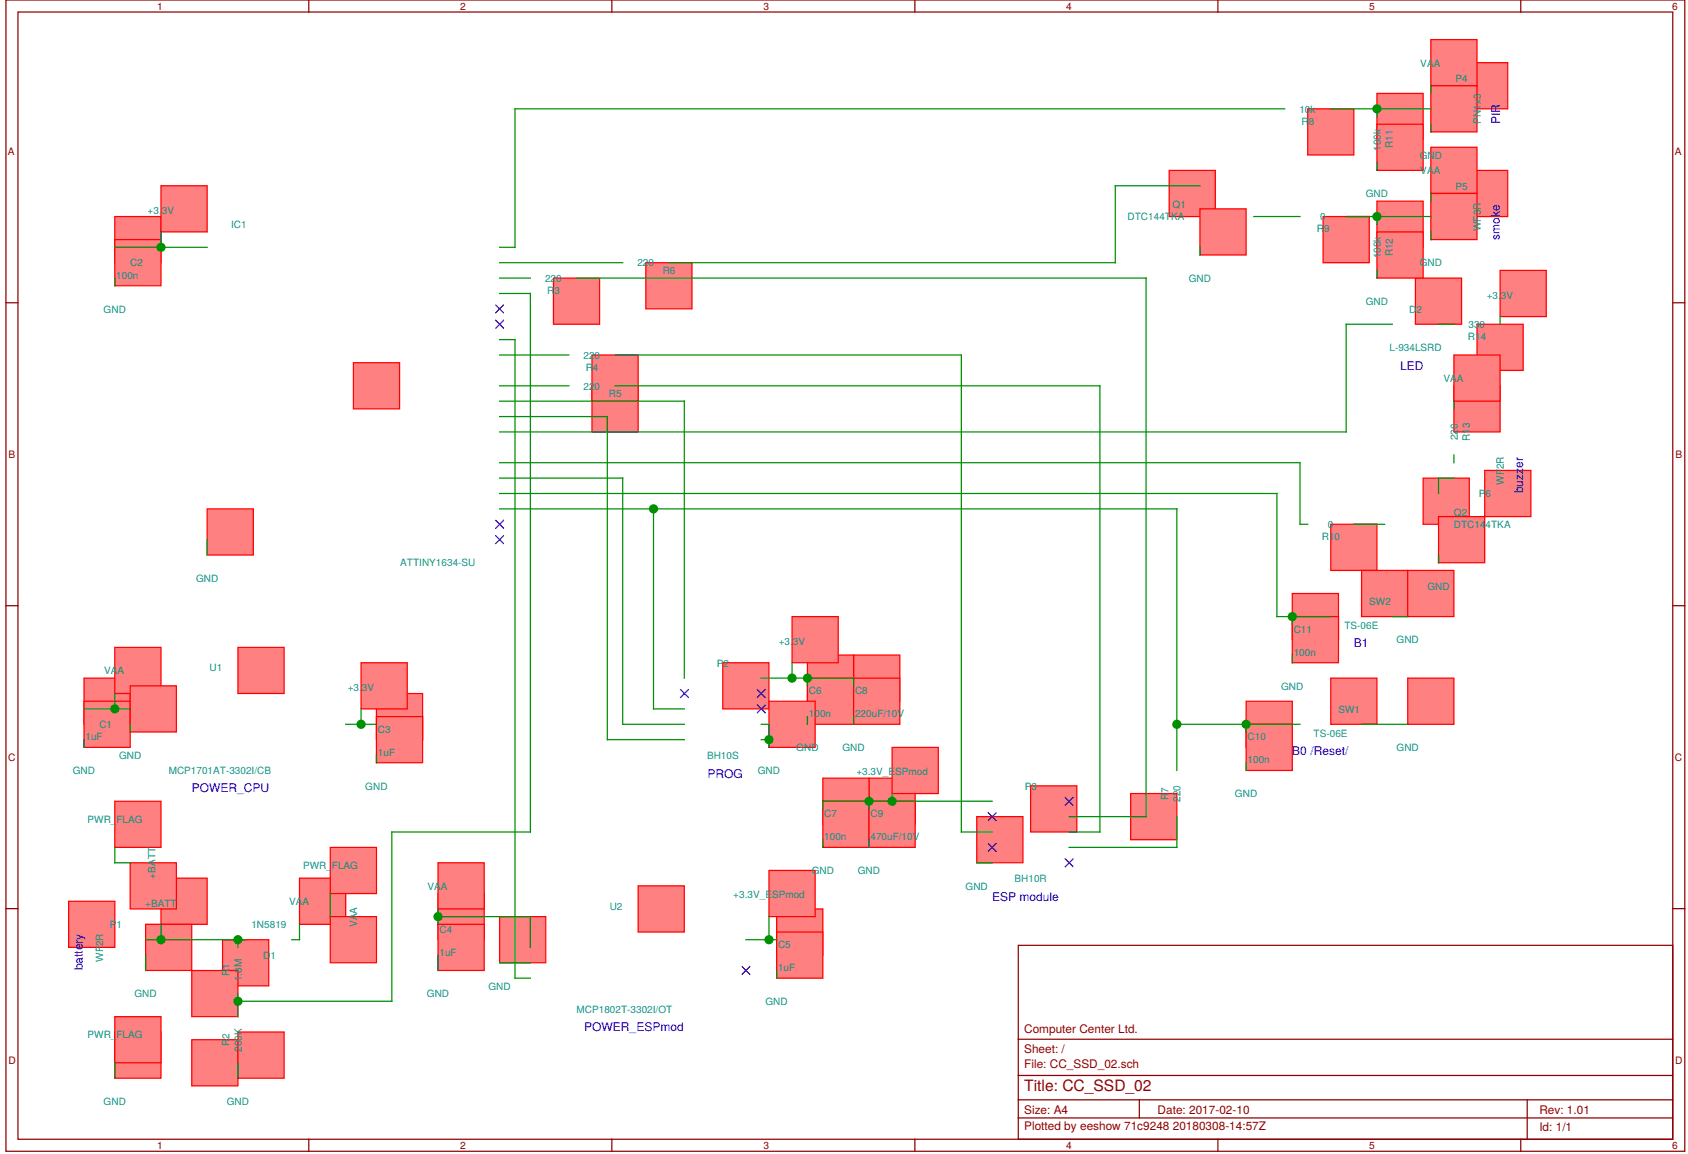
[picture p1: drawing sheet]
EESchema Schematic File Version 2
LIBS:power
LIBS:device
LIBS:transistors
LIBS:conn
LIBS:linear
LIBS:regul
LIBS:74xx
LIBS:cmos4000
LIBS:adc-dac
LIBS:memory
LIBS:xilinx
LIBS:microcontrollers
LIBS:dsp
LIBS:microchip
LIBS:analog_switches
LIBS:motorola
LIBS:texas
LIBS:intel
LIBS:audio
LIBS:interface
LIBS:digital-audio
LIBS:philips
LIBS:display
LIBS:cypress
LIBS:siliconi
LIBS:opto
LIBS:atmel
LIBS:contrib
LIBS:valves
LIBS:MCP1701AT-3302I_CB
LIBS:cb
LIBS:ot
LIBS:switches
LIBS:CC_device
LIBS:CC_SSD_02-cache
EELAYER 25 0
EELAYER END
$Descr A4 11693 8268
encoding utf-8
Sheet 1 1
Title "CC_SSD_02"
Date "2017-02-10"
Rev "1.01"
Comp "Computer Center Ltd."
Comment1 ""
Comment2 ""
Comment3 ""
Comment4 ""
$EndDescr
$Comp
L ATTINY1634-SU IC1
U 1 1
P 2650 3050
F 0 "IC1" H 1900 4250 50  0000 C CNN
F 1 "ATTINY1634-SU" H 3200 2050 50  0000 C CNN
F 2 "CC_Footprint:SOIC-20W_7.5x12.8mm_Pitch1.27mm" H 2650 3300 50  0001 C CIN
F 3 "" H 2650 3500 50  0000 C CNN
F 4 "ATTINY1634-SU" H 2650 3050 60  0001 C CNN "manf#"
	1    2650 3050
	1    0    0    -1  
$EndComp
$Comp
L CONN_02X05 P2
U 1 1
P 5050 5000
F 0 "P2" H 5050 5300 50  0000 C CNN
F 1 "BH10S" H 5050 4700 50  0000 C CNN
F 2 "CC_Footprint:IDC_Header_Straight_10pins" H 5050 3800 50  0001 C CNN
F 3 "" H 5050 3800 50  0000 C CNN
F 4 "https://store.comet.bg/Catalogue/Product/29064/#e30%3D" H 5050 5000 60  0001 C CNN "Specification"
F 5 "CH87102V200" H 5050 5000 60  0001 C CNN "Manf#"
F 6 "CVILUX" H 5050 5000 60  0001 C CNN "Manufacturer"
	1    5050 5000
	1    0    0    -1  
$EndComp
$Comp
L CONN_02X05 P3
U 1 1
P 7050 5800
F 0 "P3" H 7050 6100 50  0000 C CNN
F 1 "BH10R" H 7050 5500 50  0000 C CNN
F 2 "CC_Footprint:BH10R" H 7050 4600 50  0001 C CNN
F 3 "" H 7050 4600 50  0000 C CNN
F 4 "https://store.comet.bg/Catalogue/Product/29434/#e30%3D" H 7050 5800 60  0001 C CNN "Specification"
F 5 "CH87102H200" H 7050 5800 60  0001 C CNN "manf#"
F 6 "CVILUX" H 7050 5800 60  0001 C CNN "Manufacturer"
	1    7050 5800
	1    0    0    -1  
$EndComp
$Comp
L CONN_01X03 P5
U 1 1
P 9850 1800
F 0 "P5" H 9850 2000 50  0000 C CNN
F 1 "WF3R" V 9950 1800 50  0000 C CNN
F 2 "CC_Footprint:WF3R" H 9850 1800 50  0001 C CNN
F 3 "" H 9850 1800 50  0000 C CNN
F 4 "https://store.comet.bg/Catalogue/Product/22266/#e30%3D" H 9850 1800 60  0001 C CNN "Specification"
F 5 "CI3103S0000" H 9850 1800 60  0001 C CNN "manf#"
F 6 "CVILUX" H 9850 1800 60  0001 C CNN "Manufacturer"
	1    9850 1800
	1    0    0    -1  
$EndComp
$Comp
L CONN_01X03 P4
U 1 1
P 9850 1100
F 0 "P4" H 9850 1300 50  0000 C CNN
F 1 "PN1x3" V 9950 1100 50  0000 C CNN
F 2 "CC_Footprint:PN1x3" H 9850 1100 50  0001 C CNN
F 3 "" H 9850 1100 50  0000 C CNN
F 4 "https://store.comet.bg/Catalogue/Product/17315/" H 9850 1100 60  0001 C CNN "Specification"
F 5 "CB39032V100" H 9850 1100 60  0001 C CNN "manf#"
F 6 "CVILUX" H 9850 1100 60  0001 C CNN "Manufacturer"
	1    9850 1100
	1    0    0    -1  
$EndComp
$Comp
L CONN_01X02 P6
U 1 1
P 10000 3450
F 0 "P6" H 10000 3600 50  0000 C CNN
F 1 "WF2R" V 10100 3450 50  0000 C CNN
F 2 "CC_Footprint:WF2R" H 10000 3450 50  0001 C CNN
F 3 "" H 10000 3450 50  0000 C CNN
	1    10000 3450
	1    0    0    1   
$EndComp
$Comp
L CONN_01X02 P1
U 1 1
P 1100 6550
F 0 "P1" H 1100 6700 50  0000 C CNN
F 1 "WF2R" V 1200 6550 50  0000 C CNN
F 2 "CC_Footprint:WF2R" H 1100 6550 50  0001 C CNN
F 3 "" H 1100 6550 50  0000 C CNN
F 4 "CI3102P1H00" H 1100 6550 60  0001 C CNN "manf#"
F 5 "CVILUX" H 1100 6550 60  0001 C CNN "Manufacturer"
F 6 "https://store.comet.bg/Catalogue/Product/22267/" H 1100 6550 60  0001 C CNN "Specification"
F 7 "https://store.comet.bg/Catalogue/Product/22265/#e30%3D" H 1100 6550 60  0001 C CNN "Counterpart"
	1    1100 6550
	-1   0    0    -1  
$EndComp
$Comp
L MCP1701AT-3302I/CB U1
U 1 1
P 1900 4900
F 0 "U1" H 1716 5067 50  0000 L CNN
F 1 "MCP1701AT-3302I/CB" H 1450 4400 50  0000 L CNN
F 2 "CC_Footprint:SOT-23_Handsoldering" H 1900 4900 50  0001 L CNN
F 3 "MCP1701AT Series 250 mA 3.3 V LDO Positive Voltage Regulator - SOT-23" H 1900 4900 50  0001 L CNN
F 4 "SOT-23 Microchip" H 1900 4900 50  0001 L CNN "Package"
F 5 "Microchip" H 1900 4900 50  0001 L CNN "MF"
F 6 "0.65 USD" H 1900 4900 50  0001 L CNN "Price"
F 7 "MCP1701AT-3302I/CB" H 1900 4900 50  0001 L CNN "MP"
F 8 "MCP1701AT-3302I/CB" H 1900 4900 60  0001 C CNN "manf#"
	1    1900 4900
	1    0    0    -1  
$EndComp
$Comp
L MCP1802T-3302I/OT U2
U 1 1
P 4500 6450
F 0 "U2" H 4316 6617 50  0000 L CNN
F 1 "MCP1802T-3302I/OT" H 4100 5950 50  0000 L CNN
F 2 "CC_Footprint:SOT-23-5_HandSoldering" H 3950 5750 50  0001 L CNN
F 3 "MCP1802T-3302I/OT" H 3950 5850 50  0001 L CNN
F 4 "MCP1802T-3302I/OT" H 4500 6450 60  0001 C CNN "manf#"
	1    4500 6450
	1    0    0    -1  
$EndComp
$Comp
L DTC144T Q2
U 1 1
P 9600 3800
F 0 "Q2" H 9800 3875 50  0000 L CNN
F 1 "DTC144TKA" H 9800 3800 50  0000 L CNN
F 2 "CC_Footprint:SOT-23_Handsoldering" H 9600 3800 50  0001 L CNN
F 3 "" H 9600 3800 50  0000 L CNN
F 4 "ROHM" H 9600 3800 60  0001 C CNN "Manufacturer"
F 5 "DTC144TKAT146" H 9600 3800 60  0001 C CNN "manf#"
F 6 "https://store.comet.bg/Catalogue/Product/25436/" H 9600 3800 60  0001 C CNN "Specification"
	1    9600 3800
	1    0    0    -1  
$EndComp
$Comp
L DTC144T Q1
U 1 1
P 8250 1800
F 0 "Q1" H 8450 1875 50  0000 L CNN
F 1 "DTC144TKA" H 8450 1800 50  0000 L CNN
F 2 "CC_Footprint:SOT-23_Handsoldering" H 8250 1800 50  0001 L CNN
F 3 "" H 8250 1800 50  0000 L CNN
F 4 "DTC144TKAT146" H 8250 1800 60  0001 C CNN "manf#"
F 5 "ROHM" H 8250 1800 60  0001 C CNN "Manufacturer"
	1    8250 1800
	-1   0    0    -1  
$EndComp
$Comp
L LED_ALT D2
U 1 1
P 9550 2500
F 0 "D2" H 9550 2600 50  0000 C CNN
F 1 "L-934LSRD" H 9550 2350 50  0000 C CNN
F 2 "CC_Footprint:LED_D3.0mm" H 9550 2500 50  0001 C CNN
F 3 "" H 9550 2500 50  0000 C CNN
F 4 "L-934LSRD" H 9550 2500 60  0001 C CNN "manf#"
	1    9550 2500
	1    0    0    -1  
$EndComp
$Comp
L D_Schottky_ALT D1
U 1 1
P 2100 6500
F 0 "D1" H 2100 6600 50  0000 C CNN
F 1 "1N5819" H 2100 6400 50  0000 C CNN
F 2 "CC_Footprint:D_SMA_Handsoldering" H 2100 6500 50  0001 C CNN
F 3 "" H 2100 6500 50  0000 C CNN
F 4 "https://store.comet.bg/Catalogue/Product/45238/" H 2100 6500 60  0001 C CNN "Specification"
F 5 "SS14" H 2100 6500 60  0001 C CNN "Manf#"
F 6 "SM_TECHNOLOGY" H 2100 6500 60  0001 C CNN "Manufacturer"
	1    2100 6500
	-1   0    0    1   
$EndComp
$Comp
L CP_Small C8
U 1 1
P 5900 4950
F 0 "C8" H 5910 5020 50  0000 L CNN
F 1 "220uF/10V" H 5910 4870 50  0000 L CNN
F 2 "CC_Footprint:CP_Radial_D8.0mm_P2.50mm" H 5900 4950 50  0001 C CNN
F 3 "" H 5900 4950 50  0000 C CNN
F 4 "https://store.comet.bg/Catalogue/Product/3877/" H 5900 4950 60  0001 C CNN "Specification"
F 5 "RМ1A221M-RBE07" H 5900 4950 60  0001 C CNN "manf#"
F 6 "FUJICON" H 5900 4950 60  0001 C CNN "Manufacturer"
	1    5900 4950
	1    0    0    -1  
$EndComp
$Comp
L CP_Small C9
U 1 1
P 6000 5750
F 0 "C9" H 6010 5820 50  0000 L CNN
F 1 "470uF/10V" H 6010 5670 50  0000 L CNN
F 2 "CC_Footprint:CP_Radial_D8.0mm_P2.50mm" H 6000 5750 50  0001 C CNN
F 3 "" H 6000 5750 50  0000 C CNN
F 4 "https://store.comet.bg/Catalogue/Product/4949/" H 6000 5750 60  0001 C CNN "Specification"
F 5 "RK1A471M-RBE11" H 6000 5750 60  0001 C CNN "manf#"
F 6 "FUJICON" H 6000 5750 60  0001 C CNN "Manufacturer"
	1    6000 5750
	1    0    0    -1  
$EndComp
$Comp
L C_Small C4
U 1 1
P 3200 6500
F 0 "C4" H 3210 6570 50  0000 L CNN
F 1 "1uF" H 3210 6420 50  0000 L CNN
F 2 "CC_Footprint:C_0805_HandSoldering" H 3200 6500 50  0001 C CNN
F 3 "" H 3200 6500 50  0000 C CNN
	1    3200 6500
	1    0    0    -1  
$EndComp
$Comp
L C_Small C1
U 1 1
P 900 5100
F 0 "C1" H 1000 5100 50  0000 L CNN
F 1 "1uF" H 910 5020 50  0000 L CNN
F 2 "CC_Footprint:C_0805_HandSoldering" H 900 5100 50  0001 C CNN
F 3 "" H 900 5100 50  0000 C CNN
	1    900  5100
	1    0    0    -1  
$EndComp
$Comp
L C_Small C3
U 1 1
P 2800 5200
F 0 "C3" H 2810 5270 50  0000 L CNN
F 1 "1uF" H 2810 5120 50  0000 L CNN
F 2 "CC_Footprint:C_0805_HandSoldering" H 2800 5200 50  0001 C CNN
F 3 "" H 2800 5200 50  0000 C CNN
	1    2800 5200
	1    0    0    -1  
$EndComp
$Comp
L C_Small C5
U 1 1
P 5400 6600
F 0 "C5" H 5410 6670 50  0000 L CNN
F 1 "1uF" H 5410 6520 50  0000 L CNN
F 2 "CC_Footprint:C_0805_HandSoldering" H 5400 6600 50  0001 C CNN
F 3 "" H 5400 6600 50  0000 C CNN
	1    5400 6600
	1    0    0    -1  
$EndComp
$Comp
L C_Small C6
U 1 1
P 5600 4950
F 0 "C6" H 5610 5020 50  0000 L CNN
F 1 "100n" H 5610 4870 50  0000 L CNN
F 2 "CC_Footprint:C_0805_HandSoldering" H 5600 4950 50  0001 C CNN
F 3 "" H 5600 4950 50  0000 C CNN
	1    5600 4950
	1    0    0    -1  
$EndComp
$Comp
L C_Small C7
U 1 1
P 5700 5750
F 0 "C7" H 5710 5820 50  0000 L CNN
F 1 "100n" H 5710 5670 50  0000 L CNN
F 2 "CC_Footprint:C_0805_HandSoldering" H 5700 5750 50  0001 C CNN
F 3 "" H 5700 5750 50  0000 C CNN
	1    5700 5750
	1    0    0    -1  
$EndComp
$Comp
L C_Small C11
U 1 1
P 8750 4550
F 0 "C11" H 8760 4620 50  0000 L CNN
F 1 "100n" H 8760 4470 50  0000 L CNN
F 2 "CC_Footprint:C_0805_HandSoldering" H 8750 4550 50  0001 C CNN
F 3 "" H 8750 4550 50  0000 C CNN
	1    8750 4550
	1    0    0    -1  
$EndComp
$Comp
L C_Small C10
U 1 1
P 8450 5250
F 0 "C10" H 8460 5320 50  0000 L CNN
F 1 "100n" H 8460 5170 50  0000 L CNN
F 2 "CC_Footprint:C_0805_HandSoldering" H 8450 5250 50  0001 C CNN
F 3 "" H 8450 5250 50  0000 C CNN
	1    8450 5250
	1    0    0    -1  
$EndComp
$Comp
L C_Small C2
U 1 1
P 1100 2100
F 0 "C2" H 1200 2100 50  0000 L CNN
F 1 "100n" H 1110 2020 50  0000 L CNN
F 2 "CC_Footprint:C_0805_HandSoldering" H 1100 2100 50  0001 C CNN
F 3 "" H 1100 2100 50  0000 C CNN
	1    1100 2100
	1    0    0    -1  
$EndComp
$Comp
L R R1
U 1 1
P 1900 6700
F 0 "R1" V 1980 6700 50  0000 C CNN
F 1 "1.8M" V 1900 6700 50  0000 C CNN
F 2 "CC_Footprint:R_0805_HandSoldering" V 1830 6700 50  0001 C CNN
F 3 "" H 1900 6700 50  0000 C CNN
	1    1900 6700
	-1   0    0    1   
$EndComp
$Comp
L R R2
U 1 1
P 1900 7150
F 0 "R2" V 1980 7150 50  0000 C CNN
F 1 "200K" V 1900 7150 50  0000 C CNN
F 2 "CC_Footprint:R_0805_HandSoldering" V 1830 7150 50  0001 C CNN
F 3 "" H 1900 7150 50  0000 C CNN
	1    1900 7150
	-1   0    0    1   
$EndComp
$Comp
L R R11
U 1 1
P 9300 1300
F 0 "R11" V 9380 1300 50  0000 C CNN
F 1 "100k" V 9300 1300 50  0000 C CNN
F 2 "CC_Footprint:R_0805_HandSoldering" V 9230 1300 50  0001 C CNN
F 3 "" H 9300 1300 50  0000 C CNN
	1    9300 1300
	1    0    0    -1  
$EndComp
$Comp
L R R12
U 1 1
P 9300 2000
F 0 "R12" V 9380 2000 50  0000 C CNN
F 1 "100k" V 9300 2000 50  0000 C CNN
F 2 "CC_Footprint:R_0805_HandSoldering" V 9230 2000 50  0001 C CNN
F 3 "" H 9300 2000 50  0000 C CNN
	1    9300 2000
	1    0    0    -1  
$EndComp
$Comp
L R R9
U 1 1
P 8950 1800
F 0 "R9" V 9030 1800 50  0000 C CNN
F 1 "0" V 8950 1800 50  0000 C CNN
F 2 "CC_Footprint:R_0805_HandSoldering" V 8880 1800 50  0001 C CNN
F 3 "" H 8950 1800 50  0000 C CNN
	1    8950 1800
	0    1    1    0   
$EndComp
$Comp
L R R10
U 1 1
P 9000 3800
F 0 "R10" V 9080 3800 50  0000 C CNN
F 1 "0" V 9000 3800 50  0000 C CNN
F 2 "CC_Footprint:R_0805_HandSoldering" V 8930 3800 50  0001 C CNN
F 3 "" H 9000 3800 50  0000 C CNN
	1    9000 3800
	0    1    1    0   
$EndComp
$Comp
L R R8
U 1 1
P 8850 1100
F 0 "R8" V 8930 1100 50  0000 C CNN
F 1 "10k" V 8850 1100 50  0000 C CNN
F 2 "CC_Footprint:R_0805_HandSoldering" V 8780 1100 50  0001 C CNN
F 3 "" H 8850 1100 50  0000 C CNN
	1    8850 1100
	0    1    1    0   
$EndComp
$Comp
L R R14
U 1 1
P 9950 2500
F 0 "R14" V 10030 2500 50  0000 C CNN
F 1 "330" V 9950 2500 50  0000 C CNN
F 2 "CC_Footprint:R_0805_HandSoldering" V 9880 2500 50  0001 C CNN
F 3 "" H 9950 2500 50  0000 C CNN
	1    9950 2500
	0    1    1    0   
$EndComp
$Comp
L R R5
U 1 1
P 4200 2900
F 0 "R5" V 4250 3050 50  0000 C CNN
F 1 "220" V 4200 2900 50  0000 C CNN
F 2 "CC_Footprint:R_0805_HandSoldering" V 4130 2900 50  0001 C CNN
F 3 "" H 4200 2900 50  0000 C CNN
	1    4200 2900
	0    1    1    0   
$EndComp
$Comp
L R R4
U 1 1
P 4200 2700
F 0 "R4" V 4280 2700 50  0000 C CNN
F 1 "220" V 4200 2700 50  0000 C CNN
F 2 "CC_Footprint:R_0805_HandSoldering" V 4130 2700 50  0001 C CNN
F 3 "" H 4200 2700 50  0000 C CNN
	1    4200 2700
	0    1    1    0   
$EndComp
$Comp
L R R3
U 1 1
P 3950 2200
F 0 "R3" V 4030 2200 50  0000 C CNN
F 1 "220" V 3950 2200 50  0000 C CNN
F 2 "CC_Footprint:R_0805_HandSoldering" V 3880 2200 50  0001 C CNN
F 3 "" H 3950 2200 50  0000 C CNN
	1    3950 2200
	0    1    1    0   
$EndComp
$Comp
L R R7
U 1 1
P 8000 5550
F 0 "R7" V 8080 5550 50  0000 C CNN
F 1 "220" V 8000 5550 50  0000 C CNN
F 2 "CC_Footprint:R_0805_HandSoldering" V 7930 5550 50  0001 C CNN
F 3 "" H 8000 5550 50  0000 C CNN
	1    8000 5550
	-1   0    0    1   
$EndComp
$Comp
L R R6
U 1 1
P 4550 2100
F 0 "R6" V 4600 2250 50  0000 C CNN
F 1 "220" V 4550 2100 50  0000 C CNN
F 2 "CC_Footprint:R_0805_HandSoldering" V 4480 2100 50  0001 C CNN
F 3 "" H 4550 2100 50  0000 C CNN
	1    4550 2100
	0    1    1    0   
$EndComp
$Comp
L R R13
U 1 1
P 9800 3200
F 0 "R13" V 9880 3200 50  0000 C CNN
F 1 "220" V 9800 3200 50  0000 C CNN
F 2 "CC_Footprint:R_0805_HandSoldering" V 9730 3200 50  0001 C CNN
F 3 "" H 9800 3200 50  0000 C CNN
	1    9800 3200
	1    0    0    -1  
$EndComp
$Comp
L SW_Push SW2
U 1 1
P 9200 4400
F 0 "SW2" H 9250 4500 50  0000 L CNN
F 1 "TS-06E" H 9200 4340 50  0000 C CNN
F 2 "CC_Footprint:SW_PUSH_6mm" H 9200 4600 50  0001 C CNN
F 3 "" H 9200 4600 50  0000 C CNN
	1    9200 4400
	1    0    0    -1  
$EndComp
$Comp
L SW_Push SW1
U 1 1
P 9000 5100
F 0 "SW1" H 9050 5200 50  0000 L CNN
F 1 "TS-06E" H 9000 5040 50  0000 C CNN
F 2 "CC_Footprint:SW_PUSH_6mm" H 9000 5300 50  0001 C CNN
F 3 "" H 9000 5300 50  0000 C CNN
F 4 "https://store.comet.bg/Catalogue/Product/10144/" H 9000 5100 60  0001 C CNN "Specification"
F 5 "TS-06E (TS-3)" H 9000 5100 60  0001 C CNN "Manf#"
	1    9000 5100
	1    0    0    -1  
$EndComp
Text Notes 4950 5450 0    60   ~ 0
PROG
Text Notes 6800 6250 0    60   ~ 0
ESP module
Text Notes 9150 4600 0    60   ~ 0
B1
Text Notes 8750 5300 0    60   ~ 0
B0 /Reset/
Text Notes 10250 3600 1    60   ~ 0
buzzer
Text Notes 10100 1950 1    60   ~ 0
smoke
Text Notes 900  6700 1    60   ~ 0
battery
Text Notes 10100 1200 1    60   ~ 0
PIR
Text Notes 9450 2800 0    60   ~ 0
LED
$Comp
L +BATT #PWR01
U 1 1
P 1400 6400
F 0 "#PWR01" H 1400 6250 50  0001 C CNN
F 1 "+BATT" H 1400 6540 50  0000 C CNN
F 2 "" H 1400 6400 50  0000 C CNN
F 3 "" H 1400 6400 50  0000 C CNN
	1    1400 6400
	1    0    0    -1  
$EndComp
$Comp
L +3.3V #PWR02
U 1 1
P 1400 1900
F 0 "#PWR02" H 1400 1750 50  0001 C CNN
F 1 "+3.3V" H 1400 2040 50  0000 C CNN
F 2 "" H 1400 1900 50  0000 C CNN
F 3 "" H 1400 1900 50  0000 C CNN
	1    1400 1900
	1    0    0    -1  
$EndComp
Text Notes 1600 5550 0    60   ~ 0
POWER_CPU
Text Notes 4150 7100 0    60   ~ 0
POWER_ESPmod
$Comp
L +3.3V #PWR03
U 1 1
P 2700 5000
F 0 "#PWR03" H 2700 4850 50  0001 C CNN
F 1 "+3.3V" H 2700 5140 50  0000 C CNN
F 2 "" H 2700 5000 50  0000 C CNN
F 3 "" H 2700 5000 50  0000 C CNN
	1    2700 5000
	1    0    0    -1  
$EndComp
$Comp
L +3.3V #PWR04
U 1 1
P 5500 4700
F 0 "#PWR04" H 5500 4550 50  0001 C CNN
F 1 "+3.3V" H 5500 4840 50  0000 C CNN
F 2 "" H 5500 4700 50  0000 C CNN
F 3 "" H 5500 4700 50  0000 C CNN
	1    5500 4700
	1    0    0    -1  
$EndComp
$Comp
L +3.3V #PWR05
U 1 1
P 10100 2450
F 0 "#PWR05" H 10100 2300 50  0001 C CNN
F 1 "+3.3V" H 10100 2590 50  0000 C CNN
F 2 "" H 10100 2450 50  0000 C CNN
F 3 "" H 10100 2450 50  0000 C CNN
	1    10100 2450
	1    0    0    -1  
$EndComp
$Comp
L VAA #PWR06
U 1 1
P 2300 6400
F 0 "#PWR06" H 2300 6250 50  0001 C CNN
F 1 "VAA" H 2300 6550 50  0000 C CNN
F 2 "" H 2300 6400 50  0000 C CNN
F 3 "" H 2300 6400 50  0000 C CNN
	1    2300 6400
	1    0    0    -1  
$EndComp
$Comp
L VAA #PWR07
U 1 1
P 1100 4900
F 0 "#PWR07" H 1100 4750 50  0001 C CNN
F 1 "VAA" H 1100 5050 50  0000 C CNN
F 2 "" H 1100 4900 50  0000 C CNN
F 3 "" H 1100 4900 50  0000 C CNN
	1    1100 4900
	1    0    0    -1  
$EndComp
$Comp
L VAA #PWR08
U 1 1
P 9800 3000
F 0 "#PWR08" H 9800 2850 50  0001 C CNN
F 1 "VAA" H 9800 3150 50  0000 C CNN
F 2 "" H 9800 3000 50  0000 C CNN
F 3 "" H 9800 3000 50  0000 C CNN
	1    9800 3000
	1    0    0    -1  
$EndComp
$Comp
L VAA #PWR09
U 1 1
P 9650 1650
F 0 "#PWR09" H 9650 1500 50  0001 C CNN
F 1 "VAA" H 9650 1800 50  0000 C CNN
F 2 "" H 9650 1650 50  0000 C CNN
F 3 "" H 9650 1650 50  0000 C CNN
	1    9650 1650
	1    0    0    -1  
$EndComp
$Comp
L VAA #PWR010
U 1 1
P 9650 950
F 0 "#PWR010" H 9650 800 50  0001 C CNN
F 1 "VAA" H 9650 1100 50  0000 C CNN
F 2 "" H 9650 950 50  0000 C CNN
F 3 "" H 9650 950 50  0000 C CNN
	1    9650 950 
	1    0    0    -1  
$EndComp
$Comp
L +3.3V_ESPmod #PWR011
U 1 1
P 5350 6350
F 0 "#PWR011" H 5350 6200 50  0001 C CNN
F 1 "+3.3V_ESPmod" H 5350 6490 50  0000 C CNN
F 2 "" H 5350 6350 50  0000 C CNN
F 3 "" H 5350 6350 50  0000 C CNN
	1    5350 6350
	1    0    0    -1  
$EndComp
$Comp
L +3.3V_ESPmod #PWR012
U 1 1
P 6150 5550
F 0 "#PWR012" H 6150 5400 50  0001 C CNN
F 1 "+3.3V_ESPmod" H 6150 5690 50  0000 C CNN
F 2 "" H 6150 5550 50  0000 C CNN
F 3 "" H 6150 5550 50  0000 C CNN
	1    6150 5550
	1    0    0    -1  
$EndComp
$Comp
L GND #PWR013
U 1 1
P 1300 6700
F 0 "#PWR013" H 1300 6450 50  0001 C CNN
F 1 "GND" H 1300 6550 50  0000 C CNN
F 2 "" H 1300 6700 50  0000 C CNN
F 3 "" H 1300 6700 50  0000 C CNN
	1    1300 6700
	1    0    0    -1  
$EndComp
$Comp
L GND #PWR014
U 1 1
P 1900 7400
F 0 "#PWR014" H 1900 7150 50  0001 C CNN
F 1 "GND" H 1900 7250 50  0000 C CNN
F 2 "" H 1900 7400 50  0000 C CNN
F 3 "" H 1900 7400 50  0000 C CNN
	1    1900 7400
	1    0    0    -1  
$EndComp
$Comp
L GND #PWR015
U 1 1
P 3200 6700
F 0 "#PWR015" H 3200 6450 50  0001 C CNN
F 1 "GND" H 3200 6550 50  0000 C CNN
F 2 "" H 3200 6700 50  0000 C CNN
F 3 "" H 3200 6700 50  0000 C CNN
	1    3200 6700
	1    0    0    -1  
$EndComp
$Comp
L GND #PWR016
U 1 1
P 5400 6750
F 0 "#PWR016" H 5400 6500 50  0001 C CNN
F 1 "GND" H 5400 6600 50  0000 C CNN
F 2 "" H 5400 6750 50  0000 C CNN
F 3 "" H 5400 6750 50  0000 C CNN
	1    5400 6750
	1    0    0    -1  
$EndComp
$Comp
L GND #PWR017
U 1 1
P 5700 5900
F 0 "#PWR017" H 5700 5650 50  0001 C CNN
F 1 "GND" H 5700 5750 50  0000 C CNN
F 2 "" H 5700 5900 50  0000 C CNN
F 3 "" H 5700 5900 50  0000 C CNN
	1    5700 5900
	1    0    0    -1  
$EndComp
$Comp
L GND #PWR018
U 1 1
P 6000 5900
F 0 "#PWR018" H 6000 5650 50  0001 C CNN
F 1 "GND" H 6000 5750 50  0000 C CNN
F 2 "" H 6000 5900 50  0000 C CNN
F 3 "" H 6000 5900 50  0000 C CNN
	1    6000 5900
	1    0    0    -1  
$EndComp
$Comp
L GND #PWR019
U 1 1
P 900 5250
F 0 "#PWR019" H 900 5000 50  0001 C CNN
F 1 "GND" H 900 5100 50  0000 C CNN
F 2 "" H 900 5250 50  0000 C CNN
F 3 "" H 900 5250 50  0000 C CNN
	1    900  5250
	1    0    0    -1  
$EndComp
$Comp
L GND #PWR020
U 1 1
P 2800 5350
F 0 "#PWR020" H 2800 5100 50  0001 C CNN
F 1 "GND" H 2800 5200 50  0000 C CNN
F 2 "" H 2800 5350 50  0000 C CNN
F 3 "" H 2800 5350 50  0000 C CNN
	1    2800 5350
	1    0    0    -1  
$EndComp
$Comp
L GND #PWR021
U 1 1
P 1700 4000
F 0 "#PWR021" H 1700 3750 50  0001 C CNN
F 1 "GND" H 1700 3850 50  0000 C CNN
F 2 "" H 1700 4000 50  0000 C CNN
F 3 "" H 1700 4000 50  0000 C CNN
	1    1700 4000
	1    0    0    -1  
$EndComp
$Comp
L GND #PWR022
U 1 1
P 1100 2250
F 0 "#PWR022" H 1100 2000 50  0001 C CNN
F 1 "GND" H 1100 2100 50  0000 C CNN
F 2 "" H 1100 2250 50  0000 C CNN
F 3 "" H 1100 2250 50  0000 C CNN
	1    1100 2250
	1    0    0    -1  
$EndComp
$Comp
L GND #PWR023
U 1 1
P 5600 5100
F 0 "#PWR023" H 5600 4850 50  0001 C CNN
F 1 "GND" H 5600 4950 50  0000 C CNN
F 2 "" H 5600 5100 50  0000 C CNN
F 3 "" H 5600 5100 50  0000 C CNN
	1    5600 5100
	1    0    0    -1  
$EndComp
$Comp
L GND #PWR024
U 1 1
P 5900 5100
F 0 "#PWR024" H 5900 4850 50  0001 C CNN
F 1 "GND" H 5900 4950 50  0000 C CNN
F 2 "" H 5900 5100 50  0000 C CNN
F 3 "" H 5900 5100 50  0000 C CNN
	1    5900 5100
	1    0    0    -1  
$EndComp
$Comp
L GND #PWR025
U 1 1
P 5350 5250
F 0 "#PWR025" H 5350 5000 50  0001 C CNN
F 1 "GND" H 5350 5100 50  0000 C CNN
F 2 "" H 5350 5250 50  0000 C CNN
F 3 "" H 5350 5250 50  0000 C CNN
	1    5350 5250
	1    0    0    -1  
$EndComp
$Comp
L GND #PWR026
U 1 1
P 6700 6000
F 0 "#PWR026" H 6700 5750 50  0001 C CNN
F 1 "GND" H 6700 5850 50  0000 C CNN
F 2 "" H 6700 6000 50  0000 C CNN
F 3 "" H 6700 6000 50  0000 C CNN
	1    6700 6000
	1    0    0    -1  
$EndComp
$Comp
L GND #PWR027
U 1 1
P 8450 5400
F 0 "#PWR027" H 8450 5150 50  0001 C CNN
F 1 "GND" H 8450 5250 50  0000 C CNN
F 2 "" H 8450 5400 50  0000 C CNN
F 3 "" H 8450 5400 50  0000 C CNN
	1    8450 5400
	1    0    0    -1  
$EndComp
$Comp
L GND #PWR028
U 1 1
P 9500 5100
F 0 "#PWR028" H 9500 4850 50  0001 C CNN
F 1 "GND" H 9500 4950 50  0000 C CNN
F 2 "" H 9500 5100 50  0000 C CNN
F 3 "" H 9500 5100 50  0000 C CNN
	1    9500 5100
	1    0    0    -1  
$EndComp
$Comp
L GND #PWR029
U 1 1
P 8750 4700
F 0 "#PWR029" H 8750 4450 50  0001 C CNN
F 1 "GND" H 8750 4550 50  0000 C CNN
F 2 "" H 8750 4700 50  0000 C CNN
F 3 "" H 8750 4700 50  0000 C CNN
	1    8750 4700
	1    0    0    -1  
$EndComp
$Comp
L GND #PWR030
U 1 1
P 9500 4400
F 0 "#PWR030" H 9500 4150 50  0001 C CNN
F 1 "GND" H 9500 4250 50  0000 C CNN
F 2 "" H 9500 4400 50  0000 C CNN
F 3 "" H 9500 4400 50  0000 C CNN
	1    9500 4400
	1    0    0    -1  
$EndComp
$Comp
L GND #PWR031
U 1 1
P 9700 4050
F 0 "#PWR031" H 9700 3800 50  0001 C CNN
F 1 "GND" H 9700 3900 50  0000 C CNN
F 2 "" H 9700 4050 50  0000 C CNN
F 3 "" H 9700 4050 50  0000 C CNN
	1    9700 4050
	1    0    0    -1  
$EndComp
$Comp
L GND #PWR032
U 1 1
P 9300 2200
F 0 "#PWR032" H 9300 1950 50  0001 C CNN
F 1 "GND" H 9300 2050 50  0000 C CNN
F 2 "" H 9300 2200 50  0000 C CNN
F 3 "" H 9300 2200 50  0000 C CNN
	1    9300 2200
	1    0    0    -1  
$EndComp
$Comp
L GND #PWR033
U 1 1
P 8150 2050
F 0 "#PWR033" H 8150 1800 50  0001 C CNN
F 1 "GND" H 8150 1900 50  0000 C CNN
F 2 "" H 8150 2050 50  0000 C CNN
F 3 "" H 8150 2050 50  0000 C CNN
	1    8150 2050
	1    0    0    -1  
$EndComp
$Comp
L GND #PWR034
U 1 1
P 9650 1950
F 0 "#PWR034" H 9650 1700 50  0001 C CNN
F 1 "GND" H 9650 1800 50  0000 C CNN
F 2 "" H 9650 1950 50  0000 C CNN
F 3 "" H 9650 1950 50  0000 C CNN
	1    9650 1950
	1    0    0    -1  
$EndComp
$Comp
L GND #PWR035
U 1 1
P 9650 1250
F 0 "#PWR035" H 9650 1000 50  0001 C CNN
F 1 "GND" H 9650 1100 50  0000 C CNN
F 2 "" H 9650 1250 50  0000 C CNN
F 3 "" H 9650 1250 50  0000 C CNN
	1    9650 1250
	1    0    0    -1  
$EndComp
$Comp
L GND #PWR036
U 1 1
P 9300 1500
F 0 "#PWR036" H 9300 1250 50  0001 C CNN
F 1 "GND" H 9300 1350 50  0000 C CNN
F 2 "" H 9300 1500 50  0000 C CNN
F 3 "" H 9300 1500 50  0000 C CNN
	1    9300 1500
	1    0    0    -1  
$EndComp
$Comp
L GND #PWR037
U 1 1
P 1200 5150
F 0 "#PWR037" H 1200 4900 50  0001 C CNN
F 1 "GND" H 1200 5000 50  0000 C CNN
F 2 "" H 1200 5150 50  0000 C CNN
F 3 "" H 1200 5150 50  0000 C CNN
	1    1200 5150
	1    0    0    -1  
$EndComp
$Comp
L GND #PWR038
U 1 1
P 3600 6650
F 0 "#PWR038" H 3600 6400 50  0001 C CNN
F 1 "GND" H 3600 6500 50  0000 C CNN
F 2 "" H 3600 6650 50  0000 C CNN
F 3 "" H 3600 6650 50  0000 C CNN
	1    3600 6650
	1    0    0    -1  
$EndComp
Wire Wire Line
	1300 6600 1300 6700
Wire Wire Line
	1300 6500 1950 6500
Wire Wire Line
	1400 6400 1400 6500
Connection ~ 1400 6500
Wire Wire Line
	1900 6550 1900 6500
Connection ~ 1900 6500
Wire Wire Line
	1900 6850 1900 7000
Wire Wire Line
	2250 6500 2300 6500
Wire Wire Line
	2300 6500 2300 6400
Wire Wire Line
	3200 6300 3200 6400
Wire Wire Line
	3200 6600 3200 6700
Wire Wire Line
	1900 7300 1900 7400
Wire Wire Line
	3600 6650 3800 6650
Wire Wire Line
	3800 6350 3800 6550
Wire Wire Line
	3800 6750 3700 6750
Wire Wire Line
	3700 6750 3700 2600
Wire Wire Line
	3700 2600 3600 2600
Wire Wire Line
	5200 6500 5400 6500
Wire Wire Line
	5350 6350 5350 6500
Connection ~ 5350 6500
Wire Wire Line
	5400 6700 5400 6750
Wire Wire Line
	900  5200 900  5250
Wire Wire Line
	900  5000 1200 5000
Wire Wire Line
	1100 4900 1100 5000
Connection ~ 1100 5000
Wire Wire Line
	1200 5100 1200 5150
Wire Wire Line
	2600 5100 2800 5100
Wire Wire Line
	2700 5000 2700 5100
Connection ~ 2700 5100
Wire Wire Line
	2800 5300 2800 5350
Wire Wire Line
	1700 3900 1700 4000
Wire Wire Line
	1100 2000 1700 2000
Wire Wire Line
	1400 1900 1400 2000
Connection ~ 1400 2000
Wire Wire Line
	1100 2200 1100 2250
Wire Wire Line
	5700 5850 5700 5900
Wire Wire Line
	6000 5850 6000 5900
Wire Wire Line
	5700 5650 5700 5600
Wire Wire Line
	5700 5600 6800 5600
Wire Wire Line
	6150 5550 6150 5600
Connection ~ 6150 5600
Wire Wire Line
	6000 5650 6000 5600
Connection ~ 6000 5600
Wire Wire Line
	6700 6000 6800 6000
Wire Wire Line
	5300 5200 5350 5200
Wire Wire Line
	5350 5100 5350 5250
Wire Wire Line
	5600 5050 5600 5100
Wire Wire Line
	5900 5050 5900 5100
Wire Wire Line
	5300 4800 5900 4800
Wire Wire Line
	5900 4800 5900 4850
Wire Wire Line
	5500 4700 5500 4800
Connection ~ 5500 4800
Wire Wire Line
	5600 4850 5600 4800
Connection ~ 5600 4800
Wire Wire Line
	8450 5350 8450 5400
Wire Wire Line
	8450 5150 8450 5100
Wire Wire Line
	9200 5100 9500 5100
Wire Wire Line
	8750 4650 8750 4700
Wire Wire Line
	8750 4450 8750 4400
Wire Wire Line
	8650 4400 9000 4400
Wire Wire Line
	9400 4400 9500 4400
Wire Wire Line
	9700 4000 9700 4050
Wire Wire Line
	9150 3800 9350 3800
Wire Wire Line
	9700 3600 9700 3500
Wire Wire Line
	9700 3500 9800 3500
Wire Wire Line
	9800 3350 9800 3400
Wire Wire Line
	9800 3000 9800 3050
Wire Wire Line
	10100 2450 10100 2500
Wire Wire Line
	9800 2500 9700 2500
Wire Wire Line
	9650 1900 9650 1950
Wire Wire Line
	9300 2150 9300 2200
Wire Wire Line
	9100 1800 9650 1800
Wire Wire Line
	9300 1850 9300 1800
Connection ~ 9300 1800
Wire Wire Line
	8500 1800 8800 1800
Wire Wire Line
	8150 2000 8150 2050
Wire Wire Line
	9650 1650 9650 1700
Wire Wire Line
	9300 1450 9300 1500
Wire Wire Line
	9000 1100 9650 1100
Wire Wire Line
	9300 1150 9300 1100
Connection ~ 9300 1100
Wire Wire Line
	9650 1200 9650 1250
Wire Wire Line
	9650 950  9650 1000
Wire Wire Line
	4700 2100 7600 2100
Wire Wire Line
	7600 2100 7600 1600
Wire Wire Line
	7600 1600 8150 1600
Wire Wire Line
	3600 2100 4400 2100
Wire Wire Line
	3600 2000 3700 2000
Wire Wire Line
	3700 2000 3700 1100
Wire Wire Line
	3700 1100 8700 1100
Wire Wire Line
	3600 2200 3800 2200
Wire Wire Line
	3600 2700 4050 2700
Wire Wire Line
	3600 2900 4050 2900
Wire Wire Line
	3600 3200 9100 3200
Wire Wire Line
	9100 3200 9100 2500
Wire Wire Line
	9100 2500 9400 2500
Wire Wire Line
	3600 3400 8800 3400
Wire Wire Line
	8800 3400 8800 3800
Wire Wire Line
	8800 3800 8850 3800
Wire Wire Line
	3600 3600 8650 3600
Wire Wire Line
	8650 3600 8650 4400
Connection ~ 8750 4400
Wire Wire Line
	8000 5900 7300 5900
Connection ~ 8450 5100
Wire Wire Line
	8000 5900 8000 5700
Wire Wire Line
	3600 3700 8000 3700
Wire Wire Line
	8000 3700 8000 5400
Wire Wire Line
	8000 5100 8800 5100
Connection ~ 8000 5100
Wire Wire Line
	4800 5000 4600 5000
Wire Wire Line
	4600 5000 4600 3700
Connection ~ 4600 3700
Wire Wire Line
	5300 5100 5350 5100
Connection ~ 5350 5200
NoConn ~ 5300 4900
NoConn ~ 5300 5000
NoConn ~ 5200 6700
NoConn ~ 4800 4900
NoConn ~ 7300 6000
NoConn ~ 6800 5900
NoConn ~ 6800 5700
NoConn ~ 7300 5600
Wire Wire Line
	3600 3000 4800 3000
Wire Wire Line
	4800 3000 4800 4800
Wire Wire Line
	3600 3500 4400 3500
Wire Wire Line
	4400 3500 4400 5100
Wire Wire Line
	4400 5100 4800 5100
Wire Wire Line
	3600 3100 4300 3100
Wire Wire Line
	4300 3100 4300 5200
Wire Wire Line
	4300 5200 4800 5200
Wire Wire Line
	7300 5700 7800 5700
Wire Wire Line
	7800 5700 7800 2200
Wire Wire Line
	7800 2200 4100 2200
Wire Wire Line
	6800 5800 6600 5800
Wire Wire Line
	6600 5800 6600 2700
Wire Wire Line
	6600 2700 4350 2700
Wire Wire Line
	7300 5800 7500 5800
Wire Wire Line
	7500 5800 7500 2900
Wire Wire Line
	7500 2900 4350 2900
NoConn ~ 3600 2500
NoConn ~ 3600 2400
Wire Wire Line
	3600 2300 3800 2300
Wire Wire Line
	3800 2300 3800 5800
Wire Wire Line
	3800 5800 2900 5800
Wire Wire Line
	2900 5800 2900 6900
Wire Wire Line
	2900 6900 1900 6900
Connection ~ 1900 6900
NoConn ~ 3600 3900
NoConn ~ 3600 3800
$Comp
L GND #PWR039
U 1 1
P 1100 7400
F 0 "#PWR039" H 1100 7150 50  0001 C CNN
F 1 "GND" H 1100 7250 50  0000 C CNN
F 2 "" H 1100 7400 50  0000 C CNN
F 3 "" H 1100 7400 50  0000 C CNN
	1    1100 7400
	1    0    0    -1  
$EndComp
$Comp
L PWR_FLAG #FLG040
U 1 1
P 1100 7300
F 0 "#FLG040" H 1100 7395 50  0001 C CNN
F 1 "PWR_FLAG" H 1100 7480 50  0000 C CNN
F 2 "" H 1100 7300 50  0000 C CNN
F 3 "" H 1100 7300 50  0000 C CNN
	1    1100 7300
	1    0    0    -1  
$EndComp
Wire Wire Line
	1100 7300 1100 7400
$Comp
L PWR_FLAG #FLG041
U 1 1
P 1100 5900
F 0 "#FLG041" H 1100 5995 50  0001 C CNN
F 1 "PWR_FLAG" H 1100 6080 50  0000 C CNN
F 2 "" H 1100 5900 50  0000 C CNN
F 3 "" H 1100 5900 50  0000 C CNN
	1    1100 5900
	1    0    0    -1  
$EndComp
$Comp
L +BATT #PWR042
U 1 1
P 1200 6000
F 0 "#PWR042" H 1200 5850 50  0001 C CNN
F 1 "+BATT" H 1200 6140 50  0000 C CNN
F 2 "" H 1200 6000 50  0000 C CNN
F 3 "" H 1200 6000 50  0000 C CNN
	1    1200 6000
	0    1    1    0   
$EndComp
Wire Wire Line
	1100 5900 1100 6000
Wire Wire Line
	1100 6000 1200 6000
Wire Wire Line
	3200 6350 3800 6350
$Comp
L VAA #PWR043
U 1 1
P 3200 6300
F 0 "#PWR043" H 3200 6150 50  0001 C CNN
F 1 "VAA" H 3200 6450 50  0000 C CNN
F 2 "" H 3200 6300 50  0000 C CNN
F 3 "" H 3200 6300 50  0000 C CNN
	1    3200 6300
	1    0    0    -1  
$EndComp
$Comp
L VAA #PWR044
U 1 1
P 2500 6350
F 0 "#PWR044" H 2500 6200 50  0001 C CNN
F 1 "VAA" H 2500 6500 50  0000 C CNN
F 2 "" H 2500 6350 50  0000 C CNN
F 3 "" H 2500 6350 50  0000 C CNN
	1    2500 6350
	0    1    1    0   
$EndComp
$Comp
L PWR_FLAG #FLG045
U 1 1
P 2500 6200
F 0 "#FLG045" H 2500 6295 50  0001 C CNN
F 1 "PWR_FLAG" H 2500 6380 50  0000 C CNN
F 2 "" H 2500 6200 50  0000 C CNN
F 3 "" H 2500 6200 50  0000 C CNN
	1    2500 6200
	1    0    0    -1  
$EndComp
Wire Wire Line
	2500 6200 2500 6350
Connection ~ 3200 6350
$EndSCHEMATC
